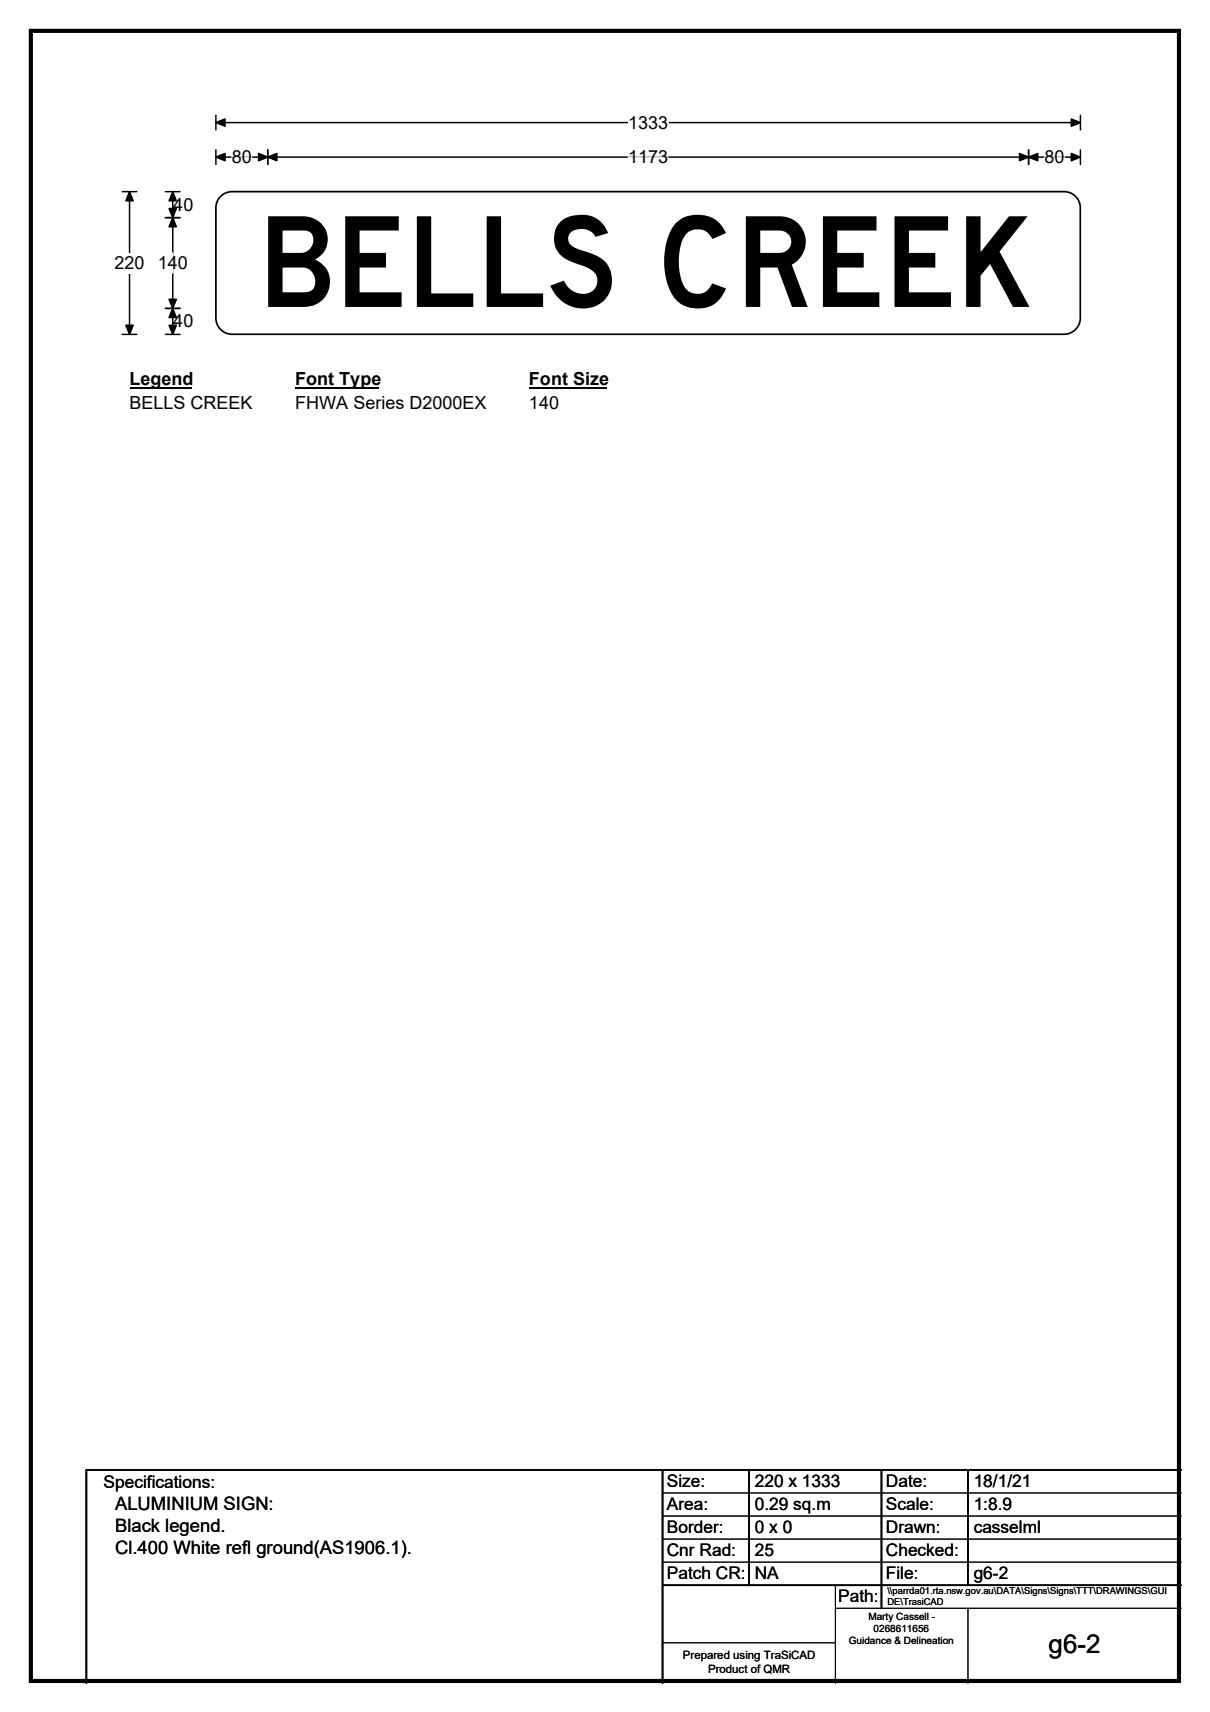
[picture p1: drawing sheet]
<svg xmlns="http://www.w3.org/2000/svg" width="210mm" height="297mm" viewBox="0 0 210 297" stroke-linecap="round" stroke-linejoin="round" font-family="sans-serif">
<path d="M5.4 5.4h199.2v286.3h-199.2z" fill="none" stroke="#000" stroke-width=".72"/>
<path d="M37.5 21.3h150M37.5 20v2.5M187.5 20v2.5" fill="none" stroke="#000" stroke-width=".25"/>
<path d="M37.5 21.3l1.6-.7v1.3zM185.9 20.6l1.6 .7-1.6 .6z" fill="#000" stroke="#000" stroke-width=".25"/>
<path d="M109 19.5h7v3.5h-7z" fill="#fff"/>
<path d="M21.2 33.3h2.5M22.5 33.3v24.7M37.5 27.3h150M37.5 26v2.5M46.5 26v2.5M178.5 26v2.5M187.5 26v2.5M21.2 58h2.5" fill="none" stroke="#000" stroke-width=".25"/>
<path d="M22.5 33.3l.6 1.5h-1.3zM37.5 27.3l1.6-.7v1.3zM46.5 27.3l1.5-.7v1.3zM44.9 26.6l1.6 .7-1.6 .6zM176.9 26.6l1.6 .7-1.6 .6zM178.5 27.3l1.6-.7v1.3zM185.9 26.6l1.6 .7-1.6 .6zM21.8 56.4h1.3l-.6 1.6z" fill="#000" stroke="#000" stroke-width=".25"/>
<path d="M40.2 27.3h3.5M109 27.3h7M181.3 27.3h3.4" fill="none" stroke="#fff" stroke-width=".25"/>
<path d="M19.9 43.9h5.2v3.5h-5.2z" fill="#fff"/>
<path d="M28.7 37.8h2.5M28.7 33.3h2.5M30 33.3v24.7M28.7 53.5h2.5M28.7 58h2.5" fill="none" stroke="#000" stroke-width=".25"/>
<path d="M30 37.8l.6 1.5h-1.3zM30 33.3l.6 1.5h-1.3zM29.3 36.2h1.3l-.6 1.6zM29.3 51.9h1.3l-.6 1.6zM30 53.5l.6 1.6h-1.3zM29.3 56.4h1.3l-.6 1.6z" fill="#000" stroke="#000" stroke-width=".25"/>
<path d="M30 43.9v3.5" fill="none" stroke="#fff" stroke-width=".25"/>
<path d="M22.5 64h10.7v3.5h-10.7z" fill="#fff"/>
<path d="M22.5 67.3h10.7" fill="none" stroke="#000" stroke-width=".32"/>
<path d="M51.2 64h14.5v3.5h-14.5z" fill="#fff"/>
<path d="M51.2 67.3h14.5" fill="none" stroke="#000" stroke-width=".32"/>
<path d="M91.8 64h13.5v3.5h-13.5z" fill="#fff"/>
<path d="M91.8 67.3h13.5" fill="none" stroke="#000" stroke-width=".32"/>
<g fill="#fff">
<path d="M22.5 68.2h21.3v3.5h-21.3z"/>
<path d="M51.2 68.2h33.1v3.5h-33.1z"/>
<path d="M91.8 68.2h5.2v3.5h-5.2z"/>
</g>
<path d="M38.1 34.3a2.81 2.81 0 0 1 2.2-1h144.4a2.81 2.81 0 0 1 2.8 2.7v19.2a2.83 2.83 0 0 1-2.8 2.8h-144.4a2.81 2.81 0 0 1-2.8-2.8v-19.2v-.6z" fill-rule="evenodd" fill="#fff" stroke="#fff" stroke-width=".17"/>
<path d="M38.1 34.3a2.81 2.81 0 0 1 2.2-1h144.4a2.81 2.81 0 0 1 2.8 2.7v19.2a2.83 2.83 0 0 1-2.8 2.8h-144.4a2.81 2.81 0 0 1-2.8-2.8v-19.2v-.6zM115 255v37M130 255v20M153 255v24M168 255v20M205 255h-190v37M115 275h90" fill="none" stroke="#000" stroke-width=".3"/>
<path d="M115 259h90M115 263h90M115 267h90M115 271h90M145 279h60M145 275v17M168 279v13M115 285h30" fill="none" stroke="#000" stroke-width=".17"/>
<text font-size="21.8" x="44.7" y="53.3">BELLS CREEK</text>
<text font-size="4.5" x="182" y="286.9">g6-2</text>
<g font-size="3.2">
<text x="20" y="261.9">ALUMINIUM SIGN:</text>
<text x="20" y="265.7">Black legend.</text>
<text x="20" y="269.6">Cl.400 White refl ground(AS1906.1).</text>
</g>
<g font-size="3.1">
<text x="109" y="22.3">1333</text>
<text x="40.2" y="28.3">80</text>
<text x="109" y="28.3">1173</text>
<text x="181.3" y="28.3">80</text>
<text x="30.1" y="36.6">40</text>
<text x="19.9" y="46.7">220</text>
<text x="27.4" y="46.7">140</text>
<text x="30.1" y="56.8">40</text>
<text x="22.5" y="66.8">Legend</text>
<text x="22.5" y="71">BELLS CREEK</text>
<text x="51.2" y="66.8">Font Type</text>
<text x="51.2" y="71">FHWA Series D2000EX</text>
<text x="91.8" y="66.8">Font Size</text>
<text x="91.8" y="71">140</text>
</g>
<g font-size="3">
<text x="115.7" y="258">Size:</text>
<text x="131" y="258">220 x 1333</text>
<text x="153.7" y="258">Date:</text>
<text x="169" y="258">18/1/21</text>
<text x="18" y="258.2">Specifications:</text>
<text x="115.7" y="262">Area:</text>
<text x="131" y="262">0.29 sq.m</text>
<text x="153.7" y="262">Scale:</text>
<text x="169" y="262">1:8.9</text>
<text x="115.7" y="266">Border:</text>
<text x="115.7" y="270">Cnr Rad:</text>
<text x="131" y="266">0 x 0</text>
<text x="131" y="270">25</text>
<text x="153.7" y="266">Drawn:</text>
<text x="153.7" y="270">Checked:</text>
<text x="169" y="266">casselml</text>
<text x="115.7" y="274">Patch CR:</text>
<text x="131" y="274">NA</text>
<text x="153.7" y="274">File:</text>
<text x="169" y="274">g6-2</text>
<text x="145.5" y="278">Path:</text>
</g>
<g font-size="2">
<text x="118.5" y="287.8">Prepared using TraSiCAD</text>
<text x="122.9" y="290.2">Product of QMR</text>
</g>
<g font-size="1.7">
<text x="150.7" y="281.1">Marty Cassell -</text>
<text x="147.3" y="285.2">Guidance &amp; Delineation</text>
<text x="151.6" y="283.1">0268611656</text>
</g>
<g font-size="1.6">
<text x="154" y="276.6">\\parrda01.rta.nsw.gov.au\DATA\Signs\Signs\TTT\DRAWINGS\GUI</text>
<text x="154" y="278.5">DE\TrasiCAD</text>
</g>
</svg>
